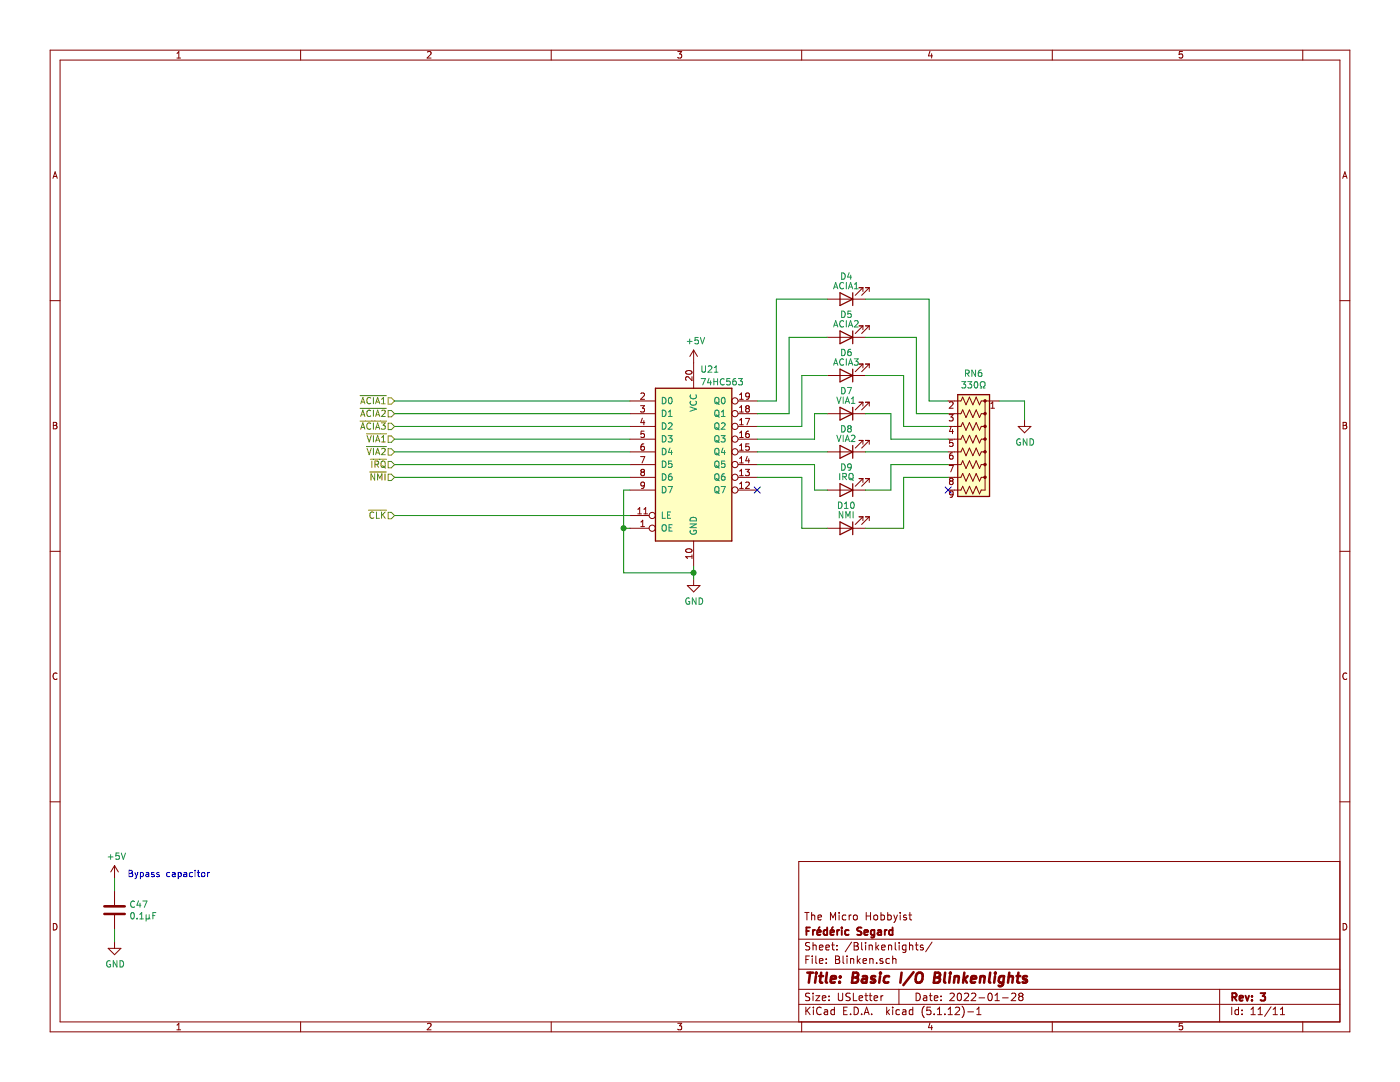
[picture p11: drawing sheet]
EESchema Schematic File Version 4
EELAYER 30 0
EELAYER END
$Descr USLetter 11000 8500
encoding utf-8
Sheet 11 11
Title "Basic I/O Blinkenlights"
Date "2022-01-28"
Rev "3"
Comp "Frédéric Segard"
Comment1 "The Micro Hobbyist"
Comment2 ""
Comment3 ""
Comment4 ""
$EndDescr
$Comp
L 0_Fred's_Local_Library:74HC563 U21
U 1 1
P 5450 3650
F 0 "U21" H 5500 4400 50  0000 L CNN
F 1 "74HC563" H 5500 4300 50  0000 L CNN
F 2 "Package_DIP:DIP-20_W7.62mm_Socket" H 5450 3650 50  0001 C CNN
F 3 "74xx/74hc573.pdf" H 5450 3650 50  0001 C CNN
	1    5450 3650
	1    0    0    -1  
$EndComp
$Comp
L Device:C C?
U 1 1
P 900 7150
AR Path="/61FA337D" Ref="C?"  Part="1" 
AR Path="/63D20D31/61FA337D" Ref="C?"  Part="1" 
AR Path="/62C3F3B9/61FA337D" Ref="C?"  Part="1" 
AR Path="/636AFA21/61FA337D" Ref="C?"  Part="1" 
AR Path="/61F9875D/61FA337D" Ref="C47"  Part="1" 
F 0 "C47" H 1015 7196 50  0000 L CNN
F 1 "0.1µF" H 1015 7105 50  0000 L CNN
F 2 "Capacitor_THT:C_Disc_D3.0mm_W1.6mm_P2.50mm" H 938 7000 50  0001 C CNN
F 3 "~" H 900 7150 50  0001 C CNN
	1    900  7150
	1    0    0    -1  
$EndComp
$Comp
L power:GND #PWR?
U 1 1
P 900 7400
AR Path="/61FA3383" Ref="#PWR?"  Part="1" 
AR Path="/63D20D31/61FA3383" Ref="#PWR?"  Part="1" 
AR Path="/62C3F3B9/61FA3383" Ref="#PWR?"  Part="1" 
AR Path="/636AFA21/61FA3383" Ref="#PWR?"  Part="1" 
AR Path="/61F9875D/61FA3383" Ref="#PWR0130"  Part="1" 
F 0 "#PWR0130" H 900 7150 50  0001 C CNN
F 1 "GND" H 905 7227 50  0000 C CNN
F 2 "" H 900 7400 50  0001 C CNN
F 3 "" H 900 7400 50  0001 C CNN
	1    900  7400
	1    0    0    -1  
$EndComp
$Comp
L power:+5V #PWR?
U 1 1
P 900 6900
AR Path="/61FA3389" Ref="#PWR?"  Part="1" 
AR Path="/63D20D31/61FA3389" Ref="#PWR?"  Part="1" 
AR Path="/62C3F3B9/61FA3389" Ref="#PWR?"  Part="1" 
AR Path="/636AFA21/61FA3389" Ref="#PWR?"  Part="1" 
AR Path="/61F9875D/61FA3389" Ref="#PWR0129"  Part="1" 
F 0 "#PWR0129" H 900 6750 50  0001 C CNN
F 1 "+5V" H 915 7073 50  0000 C CNN
F 2 "" H 900 6900 50  0001 C CNN
F 3 "" H 900 6900 50  0001 C CNN
	1    900  6900
	1    0    0    -1  
$EndComp
Text Notes 1000 6900 0    50   ~ 0
Bypass capacitor
Wire Wire Line
	900  7300 900  7400
Wire Wire Line
	900  6900 900  7000
Wire Wire Line
	4950 3150 3100 3150
Wire Wire Line
	4950 3250 3100 3250
Wire Wire Line
	4950 3350 3100 3350
Wire Wire Line
	4950 3450 3100 3450
Wire Wire Line
	4950 3550 3100 3550
Wire Wire Line
	4950 3650 3100 3650
Wire Wire Line
	4950 3750 3100 3750
Wire Wire Line
	5450 4450 5450 4500
$Comp
L power:+5V #PWR0126
U 1 1
P 5450 2850
F 0 "#PWR0126" H 5450 2700 50  0001 C CNN
F 1 "+5V" H 5465 3023 50  0000 C CNN
F 2 "" H 5450 2850 50  0001 C CNN
F 3 "" H 5450 2850 50  0001 C CNN
	1    5450 2850
	1    0    0    -1  
$EndComp
$Comp
L power:GND #PWR0128
U 1 1
P 5450 4550
F 0 "#PWR0128" H 5450 4300 50  0001 C CNN
F 1 "GND" H 5455 4377 50  0000 C CNN
F 2 "" H 5450 4550 50  0001 C CNN
F 3 "" H 5450 4550 50  0001 C CNN
	1    5450 4550
	1    0    0    -1  
$EndComp
Wire Wire Line
	5450 4500 4900 4500
Wire Wire Line
	4900 4500 4900 4150
Wire Wire Line
	4900 4150 4950 4150
Connection ~ 5450 4500
Wire Wire Line
	5450 4500 5450 4550
Wire Wire Line
	4950 4050 3100 4050
Text HLabel 3100 3150 0    50   Input ~ 0
~ACIA1
Text HLabel 3100 3250 0    50   Input ~ 0
~ACIA2
Text HLabel 3100 3350 0    50   Input ~ 0
~ACIA3
Text HLabel 3100 3450 0    50   Input ~ 0
~VIA1
Text HLabel 3100 4050 0    50   Input ~ 0
~CLK
Text HLabel 3100 3550 0    50   Input ~ 0
~VIA2
Text HLabel 3100 3650 0    50   Input ~ 0
~IRQ
Text HLabel 3100 3750 0    50   Input ~ 0
~NMI
$Comp
L Device:R_Network08_US RN6
U 1 1
P 7650 3550
F 0 "RN6" V 7033 3550 50  0000 C CNN
F 1 "330Ω" V 7124 3550 50  0000 C CNN
F 2 "Resistor_THT:R_Array_SIP9" V 8125 3550 50  0001 C CNN
F 3 "http://www.vishay.com/docs/31509/csc.pdf" H 7650 3550 50  0001 C CNN
	1    7650 3550
	0    1    1    0   
$EndComp
$Comp
L Device:LED D?
U 1 1
P 6650 2350
AR Path="/62074168" Ref="D?"  Part="1" 
AR Path="/62C3F3B9/62074168" Ref="D?"  Part="1" 
AR Path="/636AFA21/62074168" Ref="D?"  Part="1" 
AR Path="/61F9875D/62074168" Ref="D4"  Part="1" 
F 0 "D4" H 6650 2175 50  0000 C CNN
F 1 "ACIA1" H 6650 2250 50  0000 C CNN
F 2 "LED_THT:LED_D3.0mm" H 6650 2350 50  0001 C CNN
F 3 "~" H 6650 2350 50  0001 C CNN
	1    6650 2350
	-1   0    0    1   
$EndComp
$Comp
L Device:LED D?
U 1 1
P 6650 2650
AR Path="/62077124" Ref="D?"  Part="1" 
AR Path="/62C3F3B9/62077124" Ref="D?"  Part="1" 
AR Path="/636AFA21/62077124" Ref="D?"  Part="1" 
AR Path="/61F9875D/62077124" Ref="D5"  Part="1" 
F 0 "D5" H 6650 2475 50  0000 C CNN
F 1 "ACIA2" H 6650 2550 50  0000 C CNN
F 2 "LED_THT:LED_D3.0mm" H 6650 2650 50  0001 C CNN
F 3 "~" H 6650 2650 50  0001 C CNN
	1    6650 2650
	-1   0    0    1   
$EndComp
$Comp
L Device:LED D?
U 1 1
P 6650 2950
AR Path="/62077D15" Ref="D?"  Part="1" 
AR Path="/62C3F3B9/62077D15" Ref="D?"  Part="1" 
AR Path="/636AFA21/62077D15" Ref="D?"  Part="1" 
AR Path="/61F9875D/62077D15" Ref="D6"  Part="1" 
F 0 "D6" H 6650 2775 50  0000 C CNN
F 1 "ACIA3" H 6650 2850 50  0000 C CNN
F 2 "LED_THT:LED_D3.0mm" H 6650 2950 50  0001 C CNN
F 3 "~" H 6650 2950 50  0001 C CNN
	1    6650 2950
	-1   0    0    1   
$EndComp
$Comp
L Device:LED D?
U 1 1
P 6650 3250
AR Path="/620784F9" Ref="D?"  Part="1" 
AR Path="/62C3F3B9/620784F9" Ref="D?"  Part="1" 
AR Path="/636AFA21/620784F9" Ref="D?"  Part="1" 
AR Path="/61F9875D/620784F9" Ref="D7"  Part="1" 
F 0 "D7" H 6650 3075 50  0000 C CNN
F 1 "VIA1" H 6650 3150 50  0000 C CNN
F 2 "LED_THT:LED_D3.0mm" H 6650 3250 50  0001 C CNN
F 3 "~" H 6650 3250 50  0001 C CNN
	1    6650 3250
	-1   0    0    1   
$EndComp
$Comp
L Device:LED D?
U 1 1
P 6650 3550
AR Path="/6207D4B9" Ref="D?"  Part="1" 
AR Path="/62C3F3B9/6207D4B9" Ref="D?"  Part="1" 
AR Path="/636AFA21/6207D4B9" Ref="D?"  Part="1" 
AR Path="/61F9875D/6207D4B9" Ref="D8"  Part="1" 
F 0 "D8" H 6650 3375 50  0000 C CNN
F 1 "VIA2" H 6650 3450 50  0000 C CNN
F 2 "LED_THT:LED_D3.0mm" H 6650 3550 50  0001 C CNN
F 3 "~" H 6650 3550 50  0001 C CNN
	1    6650 3550
	-1   0    0    1   
$EndComp
$Comp
L Device:LED D?
U 1 1
P 6650 3850
AR Path="/6207D4BF" Ref="D?"  Part="1" 
AR Path="/62C3F3B9/6207D4BF" Ref="D?"  Part="1" 
AR Path="/636AFA21/6207D4BF" Ref="D?"  Part="1" 
AR Path="/61F9875D/6207D4BF" Ref="D9"  Part="1" 
F 0 "D9" H 6650 3675 50  0000 C CNN
F 1 "IRQ" H 6650 3750 50  0000 C CNN
F 2 "LED_THT:LED_D3.0mm" H 6650 3850 50  0001 C CNN
F 3 "~" H 6650 3850 50  0001 C CNN
	1    6650 3850
	-1   0    0    1   
$EndComp
$Comp
L Device:LED D?
U 1 1
P 6650 4150
AR Path="/6207D4C5" Ref="D?"  Part="1" 
AR Path="/62C3F3B9/6207D4C5" Ref="D?"  Part="1" 
AR Path="/636AFA21/6207D4C5" Ref="D?"  Part="1" 
AR Path="/61F9875D/6207D4C5" Ref="D10"  Part="1" 
F 0 "D10" H 6650 3975 50  0000 C CNN
F 1 "NMI" H 6650 4050 50  0000 C CNN
F 2 "LED_THT:LED_D3.0mm" H 6650 4150 50  0001 C CNN
F 3 "~" H 6650 4150 50  0001 C CNN
	1    6650 4150
	-1   0    0    1   
$EndComp
Wire Wire Line
	5950 3450 6400 3450
Wire Wire Line
	6400 3450 6400 3250
Wire Wire Line
	6400 3250 6500 3250
Wire Wire Line
	5950 3350 6300 3350
Wire Wire Line
	6300 3350 6300 2950
Wire Wire Line
	6300 2950 6500 2950
Wire Wire Line
	5950 3250 6200 3250
Wire Wire Line
	6200 3250 6200 2650
Wire Wire Line
	6200 2650 6500 2650
Wire Wire Line
	5950 3150 6100 3150
Wire Wire Line
	6100 3150 6100 2350
Wire Wire Line
	6100 2350 6500 2350
Wire Wire Line
	5950 3550 6500 3550
Wire Wire Line
	5950 3650 6400 3650
Wire Wire Line
	6400 3650 6400 3850
Wire Wire Line
	6400 3850 6500 3850
Wire Wire Line
	5950 3750 6300 3750
Wire Wire Line
	6300 3750 6300 4150
Wire Wire Line
	6300 4150 6500 4150
Wire Wire Line
	6800 3250 7000 3250
Wire Wire Line
	7000 3250 7000 3450
Wire Wire Line
	6800 2950 7100 2950
Wire Wire Line
	7100 2950 7100 3350
Wire Wire Line
	6800 2650 7200 2650
Wire Wire Line
	7200 2650 7200 3250
Wire Wire Line
	6800 2350 7300 2350
Wire Wire Line
	7300 2350 7300 3150
Wire Wire Line
	6800 3850 7000 3850
Wire Wire Line
	7000 3850 7000 3650
Wire Wire Line
	6800 4150 7100 4150
Wire Wire Line
	7100 4150 7100 3750
Wire Wire Line
	7300 3150 7450 3150
Wire Wire Line
	7200 3250 7450 3250
Wire Wire Line
	7100 3350 7450 3350
Wire Wire Line
	7000 3450 7450 3450
Wire Wire Line
	6800 3550 7450 3550
Wire Wire Line
	7000 3650 7450 3650
Wire Wire Line
	7100 3750 7450 3750
Wire Wire Line
	7850 3150 8050 3150
Wire Wire Line
	8050 3150 8050 3300
$Comp
L power:GND #PWR0127
U 1 1
P 8050 3300
F 0 "#PWR0127" H 8050 3050 50  0001 C CNN
F 1 "GND" H 8055 3127 50  0000 C CNN
F 2 "" H 8050 3300 50  0001 C CNN
F 3 "" H 8050 3300 50  0001 C CNN
	1    8050 3300
	1    0    0    -1  
$EndComp
NoConn ~ 7450 3850
NoConn ~ 5950 3850
Wire Wire Line
	4900 4150 4900 3850
Wire Wire Line
	4900 3850 4950 3850
Connection ~ 4900 4150
$EndSCHEMATC
